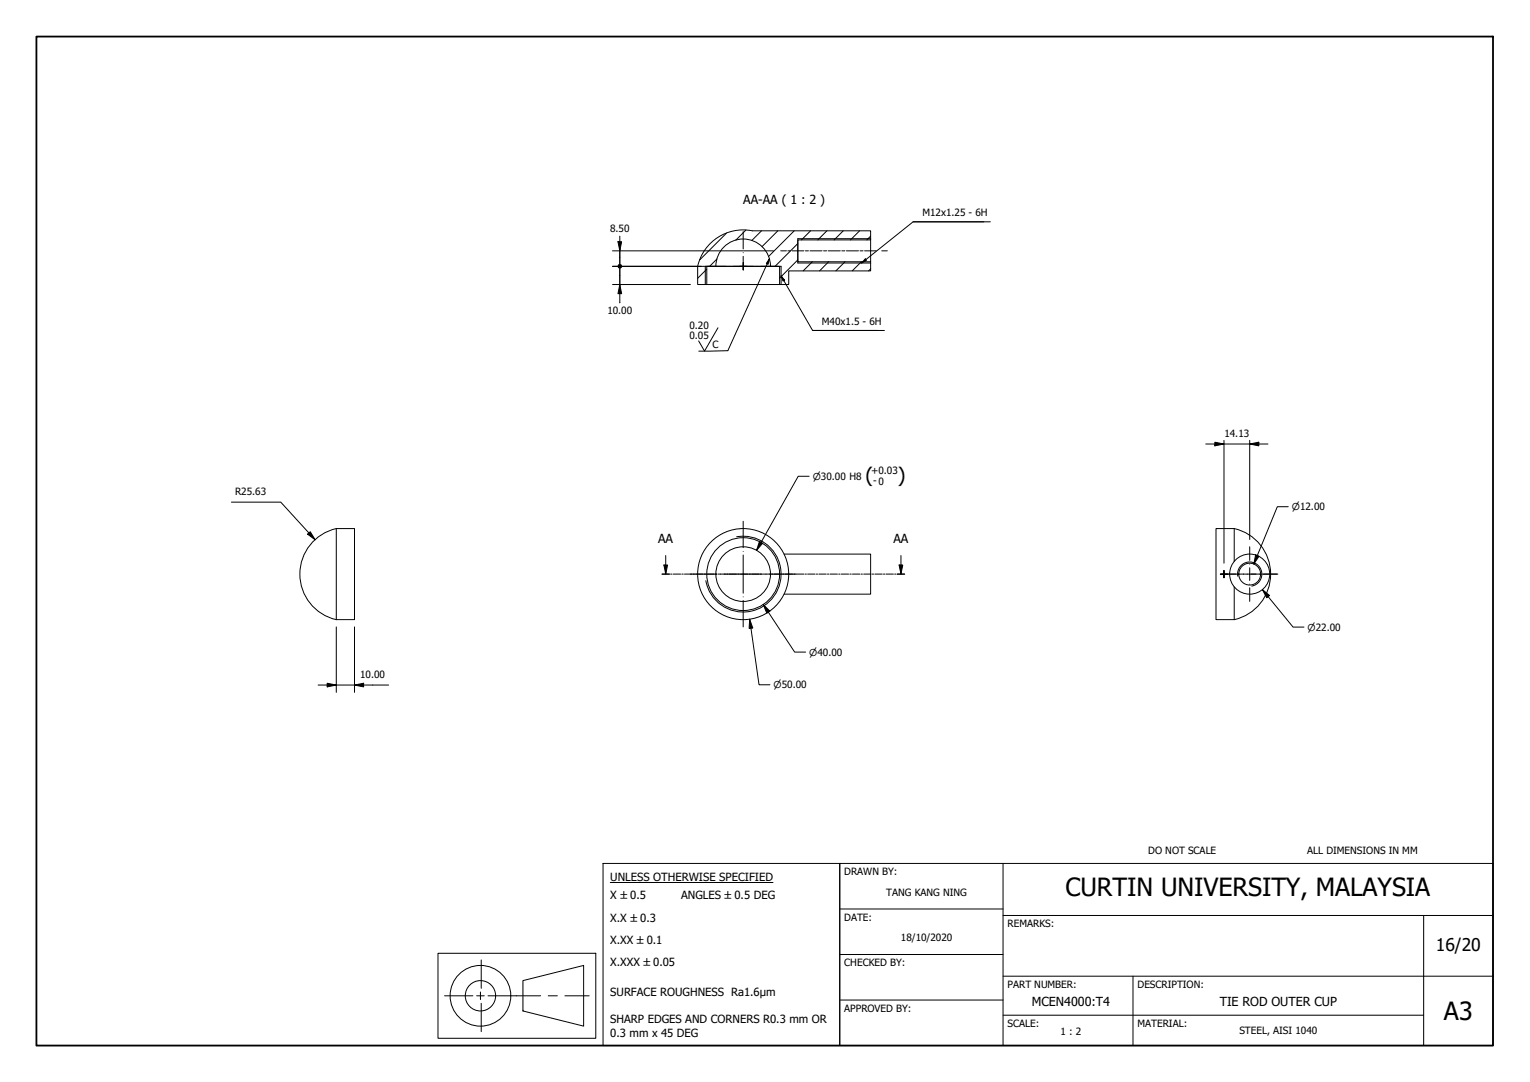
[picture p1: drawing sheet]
<svg xmlns="http://www.w3.org/2000/svg" width="420mm" height="297mm" viewBox="0 0 420 297" stroke-linecap="round" stroke-linejoin="round" font-family="sans-serif">
<!-- layer: Hatch (ISO) -->
<g fill="none" stroke="#000" stroke-width=".27">
<path d="M194.1 73.9l-2.5 2.5M196.9 71.1l-2 2M199.5 64l-7.4 7.4M204.8 63.2l-2.8 2.8M209.1 63.4l-2.6 2.6M213.6 63.4l-4.4 4.3M218.1 63.4l-7.1 7M219.1 71.4l-5 5M219.1 66.9l-6.3 6.2M222.6 63.4l-2.5 2.5M223.1 71.9l-2.5 2.5M227.1 63.4l-2.5 2.5"/>
<path d="M227.6 71.9l-2.5 2.5M231.6 63.4l-2.5 2.5M232.1 71.9l-2.6 2.5M236.1 63.4l-2.5 2.5M236.5 71.9l-2.5 2.5M239.1 73.8l-.6 .6M239.1 64.8l-1 1.1"/>
</g>
<!-- layer: Visible (ISO) -->
<g fill="none" stroke="#000" stroke-width=".27">
<path d="M193.7 73.1h20.8M194.1 78.1h20M219.1 65.5v6.7M239.1 71.9h-20v-6h20v-2.5h-32.5a12.8 12.8 0 0 0-15 9.7v5h2.5v-5h2.5M239.1 71.9v2.5h-22.5v3.7h-2.5v-5h-2.5a7.5 7.5 0 0 0-7.5-7.5 7.5 7.5 0 0 0-7.5 7.5M239.1 65.9v6M92.4 145.1h5v25h-5M92.4 145.1v25M92.4 145.1a12.8 12.8 0 0 0-10.1 12.5 12.8 12.8 0 0 0 10 12.5M215.3 152.1h23.8v11h-23.8M338.9 145.1h-5v25h5M338.9 145.1v9"/>
<path d="M338.9 145.1a12.8 12.8 0 0 1 10 12.5 12.8 12.8 0 0 1-10 12.5M338.9 161.1v9"/>
<circle cx="204.1" cy="157.6" r="12.5"/>
<circle cx="204.1" cy="157.6" r="10"/>
<circle cx="204.1" cy="157.6" r="7.5"/>
<circle cx="343.2" cy="157.6" r="3"/>
<circle cx="343.2" cy="157.6" r="5.5"/>
</g>
<!-- layer: Visible Narrow (ISO) -->
<path d="M193.7 73.1v5M214.5 73.1v5M219.1 65.5h20M219.1 72.2h20M202.3 147.4a10.4 10.4 0 0 1 12 8.4 10.4 10.4 0 0 1-8.4 12.1 10.4 10.4 0 0 1-12.1-8.5M339.9 158.2a3.3 3.3 0 0 1 2.7-3.9 3.3 3.3 0 0 1 3.9 2.7 3.3 3.3 0 0 1-2.7 3.9" fill="none" stroke="#000" stroke-width=".27"/>
<!-- layer: Section Line (ISO) -->
<g fill="none" stroke="#000" stroke-width=".27">
<path d="M181.8 157.6h2M182.3 155.1h1l-.5 2.5zM182.8 152.5v5.1M184.2 157.6h.4M184.9 157.6h2M187.2 157.6h.4M188 157.6h2M190.3 157.6h.4M191 157.6h2.1M193.4 157.6h.4M194.1 157.6h2M196.5 157.6h.4"/>
<path d="M197.2 157.6h2M199.5 157.6h.4M200.3 157.6h2M202.6 157.6h.4M203.3 157.6h2.1M205.7 157.6h.4M206.4 157.6h2M208.8 157.6h.4M209.5 157.6h2M211.8 157.6h.4M212.6 157.6h2M214.9 157.6h.4"/>
<path d="M215.6 157.6h2.1M218 157.6h.4M218.7 157.6h2M221.1 157.6h.4M221.8 157.6h2M224.1 157.6h.4M224.9 157.6h2M227.2 157.6h.4M227.9 157.6h2.1M230.3 157.6h.4M231 157.6h2.1M233.4 157.6h.4"/>
<path d="M234.1 157.6h2M236.5 157.6h.3M237.2 157.6h2M239.5 157.6h.4M240.2 157.6h2.1M242.6 157.6h.4M243.3 157.6h2.1M245.7 157.6h.4M246.4 157.6h2M246.9 155.1h1l-.5 2.5zM247.4 152.5v5.1"/>
</g>
<g fill="#000">
<path d="M182.3 155.1h1l-.5 2.5z" fill-rule="evenodd"/>
<path d="M246.9 155.1h1l-.5 2.5z" fill-rule="evenodd"/>
</g>
<!-- layer: Border (ISO) -->
<path d="M10 10h400v277h-400z" fill="none" stroke="#000" stroke-width=".5"/>
<!-- layer: Title (ISO) -->
<g fill="none" stroke="#000" stroke-width=".27">
<path d="M165.6 237h65v50h-65zM230.6 237h179.4v50h-179.4zM275.5 237v50M167.6 242.3h44.7M230.6 249.5h44.9M275.5 251.3h134.5M391 251.3v35.7M120.3 261.7h43.3v23.3h-43.3zM122.1 273.4h7.8M130.9 273.4h2.1M131.9 272.3v2.1M132.2 263.5v7.8"/>
<path d="M132.2 275.4v7.8M134 273.4h14.5M143.6 269.2l16.7-4.2v16.7l-16.7-4.2zM150.5 273.4h2.6M155.1 273.4h6.7M230.6 274.5h44.9M230.6 262h44.9M275.5 278.7h115.5M275.5 268h134.5M311.1 268v19"/>
<circle cx="131.9" cy="273.4" r="8.3"/>
<circle cx="131.9" cy="273.4" r="4.2"/>
</g>
<!-- layer: Center Mark (ISO) -->
<g fill="none" stroke="#000" stroke-width=".27">
<path d="M194.6 73.1h4.7M200.3 73.1h.1M201.3 73.1h2.8h-1M204.1 70.4v2.7v-1M204.1 74.1v-1v1M204.1 63.6v4.8M204.1 69.4h.1M205.1 73.1h-1h2.7M207.8 73.1h.1M208.8 73.1h4.8M189.6 157.6h7.2M197.8 157.6h.1"/>
<path d="M198.8 157.6h10.5M204.1 143.1v7.3M204.1 151.4h.1M204.1 152.4v10.5M210.3 157.6h.1M211.3 157.6h7.3M335.1 157.6h1h-1M335.7 157.6h3.7M336.1 156.6v1v-1M336.1 158.6v-1v1M337.1 157.6h-1h5.4M340.4 157.6h.1"/>
<path d="M341.4 157.6h9.5M343.2 150.1v3.8M343.2 154.9h.1M343.2 155.9v3.5M204.1 163.9h.1M204.1 164.9v7.2M343.2 160.4h.1M343.2 161.4v3.7"/>
</g>
<!-- layer: Centerline (ISO) -->
<path d="M214.4 68.9h1.6M216.3 68.9h.8M217.5 68.9h3.3M221.2 68.9h.8M222.4 68.9h3.4M226.2 68.9h.8M227.4 68.9h3.4M231.2 68.9h.8M232.4 68.9h3.4M236.2 68.9h.8M237.4 68.9h3.2M242.1 68.9h1.6" fill="none" stroke="#000" stroke-width=".27"/>
<!-- layer: Dimension (ISO) -->
<g fill="none" stroke="#000" stroke-width=".27">
<path d="M168.2 73.1h26.4M168.2 68.9h35.8M168.2 78.1h21.4M169.7 66.4h1l-.5 2.5zM170.2 78.1l.5 2.5h-1zM170.2 64.8v18.3M204.2 68.9h8.2M63.5 137.8h13.6l9.4 10.4M222.2 130.7h-3l-11.4 20.4M331.1 121.9h17.1M333.6 121.4l2.5 .5-2.5 .5zM336.1 120.9v33.7"/>
<path d="M343.2 121.9l2.5-.5v1zM343.2 120.9v27.2M353.8 139.1h-3l-6.5 15.7M84.5 146.6l.7-.6 1.3 2.2zM208.6 148.6l.8 .5-1.6 2zM344.8 152.3l.9 .4-1.4 2.1zM92.4 172.1v18M97.4 172.1v18M205.9 170l.8 2.4-1 .1zM205.9 170l2.5 18h3M209.6 166l1.8 1.8-.8 .5zM209.6 166l8.6 13h3"/>
<path d="M346.7 161.9l1.9 1.6-.7 .6zM346.7 161.9l8.4 10.3h3M87.3 188.1h19.4M89.9 187.6l2.5 .5-2.5 .5zM97.4 188.1l2.5-.5v1z"/>
</g>
<g fill="#000">
<path d="M169.7 66.4h1l-.5 2.5z" fill-rule="evenodd"/>
<path d="M170.2 78.1l.5 2.5h-1z" fill-rule="evenodd"/>
<path d="M333.6 121.4l2.5 .5-2.5 .5z" fill-rule="evenodd"/>
<path d="M343.2 121.9l2.5-.5v1z" fill-rule="evenodd"/>
<path d="M84.5 146.6l.7-.6 1.3 2.2z" fill-rule="evenodd"/>
<path d="M208.6 148.6l.8 .5-1.6 2z" fill-rule="evenodd"/>
<path d="M344.8 152.3l.9 .4-1.4 2.1z" fill-rule="evenodd"/>
<path d="M205.9 170l.8 2.4-1 .1z" fill-rule="evenodd"/>
<path d="M209.6 166l1.8 1.8-.8 .5z" fill-rule="evenodd"/>
<path d="M346.7 161.9l1.9 1.6-.7 .6z" fill-rule="evenodd"/>
<path d="M89.9 187.6l2.5 .5-2.5 .5z" fill-rule="evenodd"/>
<path d="M97.4 188.1l2.5-.5v1z" fill-rule="evenodd"/>
<circle cx="170.2" cy="73.1" r=".63"/>
<circle cx="170.2" cy="73.1" r=".62"/>
</g>
<!-- layer: Symbol (ISO) -->
<path d="M210.3 73.2l-10.4 23.1-8 .1M211.3 71l-.4 1.5-.5-.2zM211.3 71l-.9 2M214.5 75.7l1 1.2-.5 .3zM214.5 75.7l8.6 15h18M237.6 71.1l.3 .4-1.3 .7zM250.7 60.9h21.3M270.2 60.9h-19.5l-14.1 11.3M197.2 90l-3.7 6.4-1.6-2.8M223.1 90.7h19.8" fill="none" stroke="#000" stroke-width=".27"/>
<g fill="#000">
<path d="M211.3 71l-.4 1.5-.5-.2z" fill-rule="evenodd"/>
<path d="M214.5 75.7l1 1.2-.5 .3z" fill-rule="evenodd"/>
<path d="M237.6 71.1l.3 .4-1.3 .7z" fill-rule="evenodd"/>
</g>
<g font-size="6.9">
<text x="292.6" y="246.1">CURTIN UNIVERSITY, MALAYSIA</text>
<text x="396.5" y="280">A3</text>
</g>
<g font-size="5.5">
<text x="237.6" y="132.3">(</text>
<text x="246.6" y="132.3">)</text>
</g>
<text font-size="4.8" x="394.3" y="261.1">16/20</text>
<g font-size="3.4">
<text x="204.1" y="55.9">AA-AA ( 1 : 2 )</text>
<text x="180.7" y="149">AA</text>
<text x="245.3" y="149">AA</text>
<text x="283.4" y="276.2">MCEN4000:T4</text>
<text x="335" y="276.2">TIE ROD OUTER CUP</text>
</g>
<g font-size="3.1">
<text x="167.6" y="241.8">UNLESS OTHERWISE SPECIFIED</text>
<text x="167.6" y="246.9">X ±0.5</text>
<text x="187.1" y="246.9">ANGLES ±0.5 DEG</text>
<text x="167.6" y="253">X.X ±0.3</text>
<text x="167.6" y="259.1">X.XX ±0.1</text>
<text x="167.6" y="265.1">X.XXX ±0.05</text>
<text x="167.6" y="273.5">SURFACE ROUGHNESS Ra1.6µm</text>
<text x="167.6" y="280.9">SHARP EDGES AND CORNERS R0.3 mm OR</text>
<text x="167.6" y="284.6">0.3 mm x 45 DEG</text>
</g>
<g font-size="2.7">
<text x="253.3" y="59.3">M12x1.25 - 6H</text>
<text x="167.5" y="63.8">8.50</text>
<text x="166.8" y="86.2">10.00</text>
<text x="225.7" y="89.2">M40x1.5 - 6H</text>
<text x="189.3" y="90.3">0.20</text>
<text x="189.3" y="92.9">0.05</text>
<text x="195.7" y="95.5">C</text>
<text x="336.2" y="119.9">14.13</text>
<text x="239.2" y="130.1">+0.03</text>
<text x="64.5" y="135.8">R25.63</text>
<text x="239.7" y="132.9">- 0</text>
<text x="98.9" y="186">10.00</text>
<text x="315.3" y="234.4">DO NOT SCALE</text>
<text x="359" y="234.4">ALL DIMENSIONS IN MM</text>
<text x="231.9" y="240.3">DRAWN BY:</text>
<text x="243.4" y="245.9">TANG KANG NING</text>
<text x="231.9" y="252.8">DATE:</text>
<text x="276.7" y="254.6">REMARKS:</text>
<text x="247.4" y="258.2">18/10/2020</text>
<text x="231.9" y="265.3">CHECKED BY:</text>
<text x="276.7" y="271.2">PART NUMBER:</text>
<text x="312.4" y="271.3">DESCRIPTION:</text>
<text x="231.9" y="277.8">APPROVED BY:</text>
<text x="276.7" y="282">SCALE:</text>
<text x="312.4" y="282">MATERIAL:</text>
<text x="291.3" y="284">1 : 2</text>
<text x="340.4" y="284">STEEL, AISI 1040</text>
</g>
<g font-size="2.6">
<text x="223.2" y="131.7">⌀30.00 H8</text>
<text x="354.8" y="140.1">⌀12.00</text>
<text x="359.1" y="173.1">⌀22.00</text>
<text x="222.2" y="180">⌀40.00</text>
<text x="212.4" y="188.9">⌀50.00</text>
</g>
</svg>
